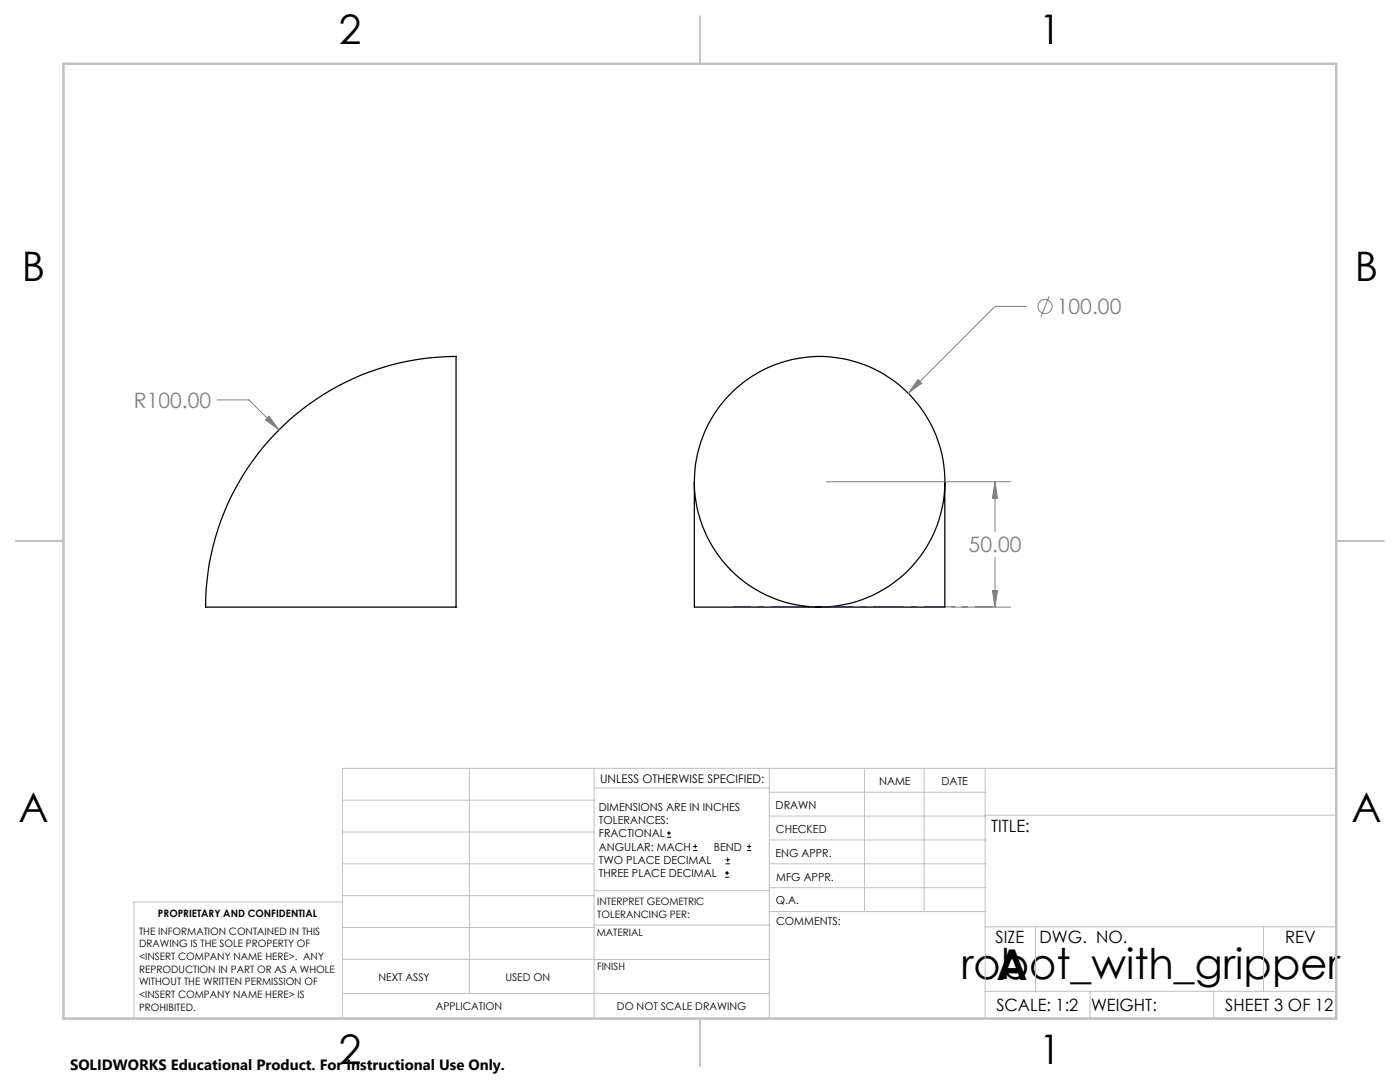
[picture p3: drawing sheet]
<svg xmlns="http://www.w3.org/2000/svg" width="279mm" height="216mm" viewBox="0 0 279 216" stroke-linecap="round" stroke-linejoin="round" font-family="sans-serif">
<g fill="none" stroke="#000" stroke-width=".25">
<path d="M55.1 86.4a49.3 49.3 0 0 1 35.9-15.2v49.9h-49.9a49.3 49.3 0 0 1 14-34.7zM138.6 96.1v25h25M188.6 96.1v25h-25"/>
<circle cx="163.6" cy="96.1" r="25"/>
</g>
<g fill="none" stroke="#808080" stroke-width=".2">
<path d="M209.4 59.1l-1.6 4.1M43.3 79.8h6.4l6 6M183.2 75.7l.7 .8-2.6 2zM204.9 61.1h-6.3l-17.3 17.4M53 83.8l.7-.7 2 2.7zM164.9 96.1h36.9M198.6 96.1l.5 3.3h-1.1zM198.6 96.1v10M198 117.8h1.1l-.5 3.3zM198.6 111.2v9.9M189.8 121.1h12"/>
<circle cx="208.6" cy="61.1" r="1.41"/>
</g>
<g fill="none" stroke="#000" stroke-width=".2">
<path d="M133.1 167.1h.8M133.1 166.2h.8M133.5 165.8v.9M138.3 169.7h.8M138.3 168.9h.8M138.7 168.5v.8M144.7 175h.8M144.7 174.2h.8M144.8 172.4h.9M144.8 171.6h.9M145.1 173.8v.8M145.2 171.1v.9"/>
<path d="M149.1 169.7h.8M149.1 168.9h.8M149.5 168.5v.8"/>
</g>
<path d="M91 121.1h.1" fill="none" stroke="#00f" stroke-width=".2" stroke-dasharray="6.3 1.3 1.3 1.3"/>
<path d="M146.3 121.1h51.9" fill="none" stroke="#00f" stroke-width=".2" stroke-dasharray="6.3 1.3 1.3 1.3" stroke-dashoffset="2.6" stroke-linecap="butt"/>
<g fill="none" stroke="#c0c0c0" stroke-width=".2">
<path d="M68.3 159.7h50.3M93.7 153.3v44.9M118.6 153.3v49.9M118.6 157.2h34.9M153.5 153.3v49.9M153.5 158.1h43.1M172.5 153.3v28.6M184.4 153.3v28.6M196.6 153.3v49.9M266.7 153.3h-198.4v49.9M68.3 178.7h50.3M68.3 172.4h50.3"/>
<path d="M68.3 166h50.3M68.3 180h-41.6v23.2M118.6 177.7h35M153.5 167.6h43.1M153.5 162.8h43.1M153.5 172.4h43.1M153.5 177.1h43.1M196.6 162.7h70.1M68.3 198.2h85.2M68.3 191.4l85.2 .1M68.3 185.1h50.3M118.6 184.6h35"/>
<path d="M153.6 181.9h43M196.6 197.8h70.1M196.6 184.9h70.1M206.7 184.9v12.9M217.5 197.8v5.4M242.2 197.8v5.4M252.2 184.9v12.9"/>
</g>
<path d="M139.7 3.2v9.5M3.1 107.9h9.6M266.7 107.9h9.5M139.7 203.2v9.6" fill="none" stroke="#c0c0c0" stroke-width=".25"/>
<path d="M12.7 12.7h254v190.5h-254z" fill="none" stroke="#c0c0c0" stroke-width=".5"/>
<g fill="#808080">
<path d="M53 83.8l.7-.7 2 2.7z"/>
<path d="M183.2 75.7l-1.9 2.8 2.6-2zM198 117.8h1.1l-.5 3.3zM198.6 96.1l.5 3.3h-1.1z"/>
</g>
<g font-size="8.5">
<text x="191.8" y="195.4">robot_with_gripper</text>
<text x="198.9" y="195.5">A</text>
</g>
<g font-size="8.1">
<text x="67.6" y="8.9">2</text>
<text x="207.3" y="8.9">1</text>
<text x="4.4" y="56.2">B</text>
<text x="270.4" y="56.2">B</text>
<text x="3.7" y="164.1">A</text>
<text x="269.7" y="164.1">A</text>
<text x="67.6" y="212.4">2</text>
<text x="207.3" y="212.4">1</text>
</g>
<g font-size="4.2" fill="#808080">
<text x="210.9" y="62.7">100.00</text>
<text x="26.7" y="81.4">R100.00</text>
<text x="193.3" y="110.2">50.00</text>
</g>
<g font-size="3.4">
<text x="197.8" y="166">TITLE:</text>
<text x="198.7" y="188.1">SIZE</text>
<text x="207.5" y="188.1">DWG. NO.</text>
<text x="256.5" y="188.2">REV</text>
<text x="198.8" y="201.7">SCALE: 1:2</text>
<text x="217.7" y="201.8">WEIGHT:</text>
<text x="244.5" y="201.7">SHEET 3 OF 12</text>
</g>
<text font-size="3" x="14" y="213.5">SOLIDWORKS Educational Product. For Instructional Use Only.</text>
<text font-size="2.4" x="119.8" y="156.2">UNLESS OTHERWISE SPECIFIED:</text>
<g font-size="2.2">
<text x="119.5" y="161.8">DIMENSIONS ARE IN INCHES</text>
<text x="154.8" y="161.4">DRAWN</text>
<text x="175.4" y="156.6">NAME</text>
<text x="187.9" y="156.7">DATE</text>
<text x="119.5" y="164.4">TOLERANCES:</text>
<text x="119.5" y="167.1">FRACTIONAL</text>
<text x="154.9" y="166.3">CHECKED</text>
<text x="119.5" y="169.7">ANGULAR: MACH</text>
<text x="119.5" y="172.4">TWO PLACE DECIMAL</text>
<text x="142.5" y="169.7">BEND</text>
<text x="154.8" y="170.9">ENG APPR.</text>
<text x="119.5" y="175">THREE PLACE DECIMAL</text>
<text x="154.9" y="175.7">MFG APPR.</text>
<text x="154.9" y="180.4">Q.A.</text>
<text x="154.9" y="184.6">COMMENTS:</text>
</g>
<g font-size="2.1">
<text x="75.5" y="195.7">NEXT ASSY</text>
<text x="100.9" y="195.7">USED ON</text>
<text x="86.9" y="201.5">APPLICATION</text>
<text x="123.1" y="201.6">DO NOT SCALE DRAWING</text>
</g>
<g font-size="2">
<text x="31.5" y="182.9">PROPRIETARY AND CONFIDENTIAL</text>
<text x="119.2" y="180.6">INTERPRET GEOMETRIC</text>
<text x="119.2" y="183.1">TOLERANCING PER:</text>
<text x="27.8" y="186.5">THE INFORMATION CONTAINED IN THIS</text>
<text x="27.8" y="189">DRAWING IS THE SOLE PROPERTY OF</text>
<text x="27.8" y="191.6">&lt;INSERT COMPANY NAME HERE&gt;. ANY</text>
<text x="119.1" y="186.7">MATERIAL</text>
<text x="27.8" y="194.1">REPRODUCTION IN PART OR AS A WHOLE</text>
<text x="27.8" y="196.6">WITHOUT THE WRITTEN PERMISSION OF</text>
<text x="119.1" y="193.5">FINISH</text>
<text x="27.8" y="199.1">&lt;INSERT COMPANY NAME HERE&gt; IS</text>
<text x="27.8" y="201.7">PROHIBITED.</text>
</g>
</svg>
